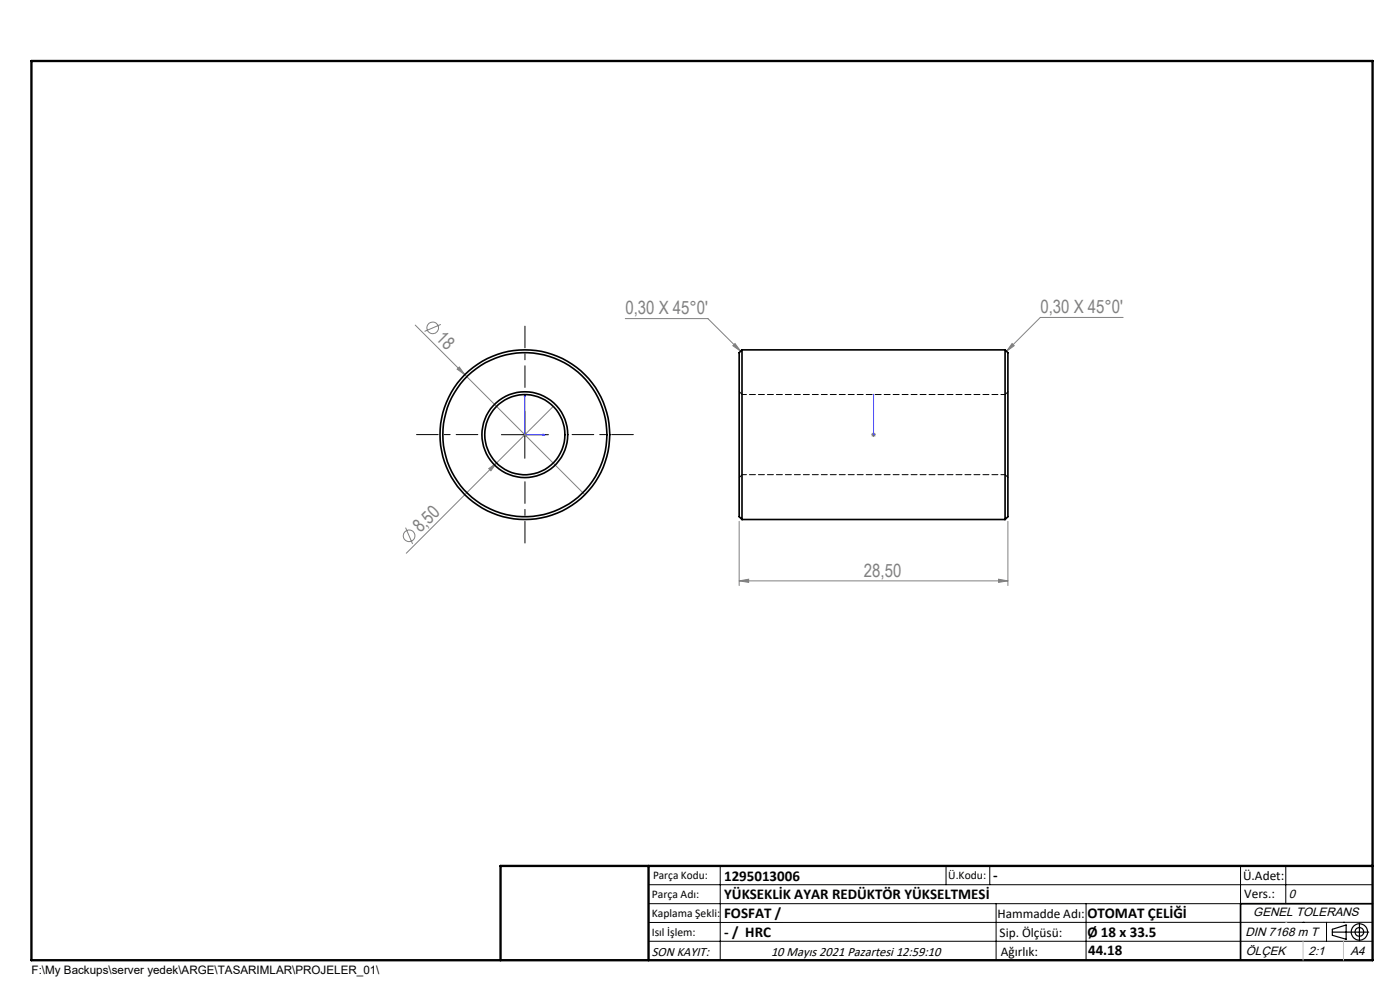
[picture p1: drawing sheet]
<svg xmlns="http://www.w3.org/2000/svg" width="297mm" height="210mm" viewBox="0 0 297 210" stroke-linecap="round" stroke-linejoin="round" font-family="sans-serif">
<g fill="none" stroke="#808080" stroke-width=".21">
<path d="M88.1 69l10.5 10.5M93.5 68.8l-3.4 1.5M97 78.3l.4-.5 1.2 1.7zM98.6 79.5l25.5 25.4M132.6 67.6h17.6l6.9 6.9M155.9 72.9l1.2 1.6-1.6-1.2zM214.7 72.9l.5 .4-1.7 1.2zM238.3 67.3h-17.6l-7.2 7.2M103.7 99.4l1.6-1.2-1.2 1.7zM110.8 92.2h1M111.3 91.7v1M117.4 86.2l-31.2 31.2"/>
<path d="M184.8 92.2h1M185 91.9l.7 .7M185.3 91.7v1M185.7 91.9l-.7 .7M86 111.9l1.5 3.5M156.8 110.6v13.6M213.8 110.6v13.6M156.8 123.2l2-.3v.6zM156.8 123.2h57M211.8 122.9l2 .3-2 .3z"/>
<circle cx="91.8" cy="69.5" r="1.23"/>
<circle cx="86.8" cy="113.6" r="1.23"/>
</g>
<g fill="none" stroke="#000" stroke-width=".25">
<path d="M282.6 197.7h7.8M282.6 197.1l3-.9v3l-3-.8zM288.4 195.8v3.8M106.2 203.7h185"/>
<circle cx="288.4" cy="197.7" r="1.74"/>
<circle cx="288.4" cy="197.7" r=".93"/>
</g>
<path d="M111.3 83.6l.1 .5h-.2zM111.3 83.6v8.6h4.3M115.2 92.1l.4 .1-.4 .1zM185.3 92.1v.2zM185.3 83.6v.5v-.5M185.3 92.2h.1M185.3 83.6v8.6" fill="none" stroke="#00f" stroke-width=".21"/>
<path d="M101.4 92.2h-13M111.4 82.2v-13M121.4 92.2h13M111.4 102.2v13" fill="none" stroke="#000" stroke-width=".21" stroke-dasharray="15.2 1.3 1.3 1.3" stroke-dashoffset="10.6"/>
<g fill="none" stroke="#000" stroke-width=".21">
<path d="M106.4 92.2h9.9M111.3 87.2v10M137.6 187.7h153.6M137.6 191.7h153.6M137.6 199.7h153.6M152.8 183.7v20M200.7 183.7v4M210 183.7v4M211.3 191.7v12M230.4 191.7v12M263.2 183.7v20M272.8 183.7v8"/>
<path d="M276.4 195.6h.1M281.4 195.6v4.1M285 195.6h.1M291.2 195.6l-153.6 .1"/>
</g>
<path d="M291.2 191.7h-28v12" fill="none" stroke="#000" stroke-width=".35"/>
<path d="M6.7 12.9h284.5v190.8h-284.5zM137.6 183.7v20M291.2 183.7h-185v20" fill="none" stroke="#000" stroke-width=".5"/>
<path d="M276.4 199.7v4M285 199.7v4" fill="none" stroke="#c0c0c0" stroke-width=".21"/>
<path d="M272.8 195.6h.1" fill="none" stroke="#c0c0c0" stroke-width=".25"/>
<g fill="#00f">
<path d="M115.2 92.1l.4 .1-.4 .1zM111.3 83.6l.1 .5h-.2z"/>
<path d="M185.3 92.1v.2zM185.3 83.6v.5z"/>
</g>
<g fill="#808080">
<path d="M97 78.3l.4-.5 1.2 1.7z"/>
<path d="M103.7 99.4l1.6-1.2-1.2 1.7z"/>
<path d="M156.8 123.2l2-.3v.6zM211.8 122.9l2 .3-2 .3zM155.9 72.9l1.2 1.6-1.6-1.2zM214.7 72.9l.5 .4-1.7 1.2z"/>
</g>
<g fill="none" stroke="#000" stroke-width=".35">
<path d="M157.4 74.2v36M157.4 74.2l-.6 .6v34.8l.6 .6M157.4 74.2h55.8M213.2 74.2v36M213.2 74.2l.6 .6v34.8l-.6 .6M157.4 110.2h55.8"/>
<circle cx="111.3" cy="92.2" r="8.5"/>
<circle cx="111.3" cy="92.2" r="9.1"/>
<circle cx="111.4" cy="92.2" r="17.4"/>
<circle cx="111.4" cy="92.2" r="18"/>
</g>
<path d="M157.4 83.7l-.6-.6M213.2 83.7h-55.8M213.8 83.1l-.6 .6M156.8 101.3l.6-.6M157.4 100.7h55.8M213.2 100.7l.6 .6" fill="none" stroke="#000" stroke-width=".21" stroke-dasharray="1.3 .6" stroke-dashoffset=".4"/>
<g font-size="3.9" fill="#808080">
<text x="92.3" y="71.9" transform="rotate(45 92.3 71.9)">18</text>
<text x="132.7" y="66.7">0,30 X 45°0'</text>
<text x="220.7" y="66.4">0,30 X 45°0'</text>
<text x="89.2" y="113.1" transform="rotate(-45 89.2 113.1)">8,50</text>
<text x="183.3" y="122.3">28,50</text>
</g>
<g font-size="3.2">
<text x="153.6" y="186.8">1295013006</text>
<text x="153.6" y="190.8">YÜKSEKLİK AYAR REDÜKTÖR YÜKSELTMESİ</text>
<text x="210.7" y="186.6">-</text>
<text x="153.6" y="194.8">FOSFAT /</text>
<text x="230.7" y="194.8">OTOMAT ÇELİĞİ</text>
<text x="153.6" y="198.8">- / HRC</text>
<text x="230.7" y="198.7">Ø 18 x 33.5</text>
<text x="230.8" y="202.6">44.18</text>
</g>
<g font-size="2.8">
<text x="263.7" y="186.7">Ü.Adet:</text>
<text x="263.9" y="190.5">Vers.:</text>
<text x="211.6" y="194.8">Hammadde Adı:</text>
<text x="138.3" y="202.8">SON KAYIT:</text>
<text x="163.6" y="202.8">10 Mayıs 2021 Pazartesi 12:59:10</text>
<text x="212.1" y="198.7">Sip. Ölçüsü:</text>
<text x="212.3" y="202.7">Ağırlık:</text>
</g>
<g font-size="2.6">
<text x="273.4" y="190.4">0</text>
<text x="265.9" y="194.4">GENEL TOLERANS</text>
<text x="264.2" y="198.5">DIN 7168 m T</text>
<text x="264.3" y="202.6">ÖLÇEK</text>
<text x="277.6" y="202.6">2:1</text>
<text x="286.5" y="202.6">A4</text>
</g>
<g font-size="2.5">
<text x="138.3" y="190.5">Parça Adı:</text>
<text x="138.5" y="186.5">Parça Kodu:</text>
<text x="201.2" y="186.5">Ü.Kodu:</text>
<text x="138.3" y="194.5">Kaplama Şekli:</text>
<text x="138.3" y="198.6">Isıl İşlem:</text>
<text x="6.7" y="206.7">F:\My Backups\server yedek\ARGE\TASARIMLAR\PROJELER_01\</text>
</g>
</svg>
